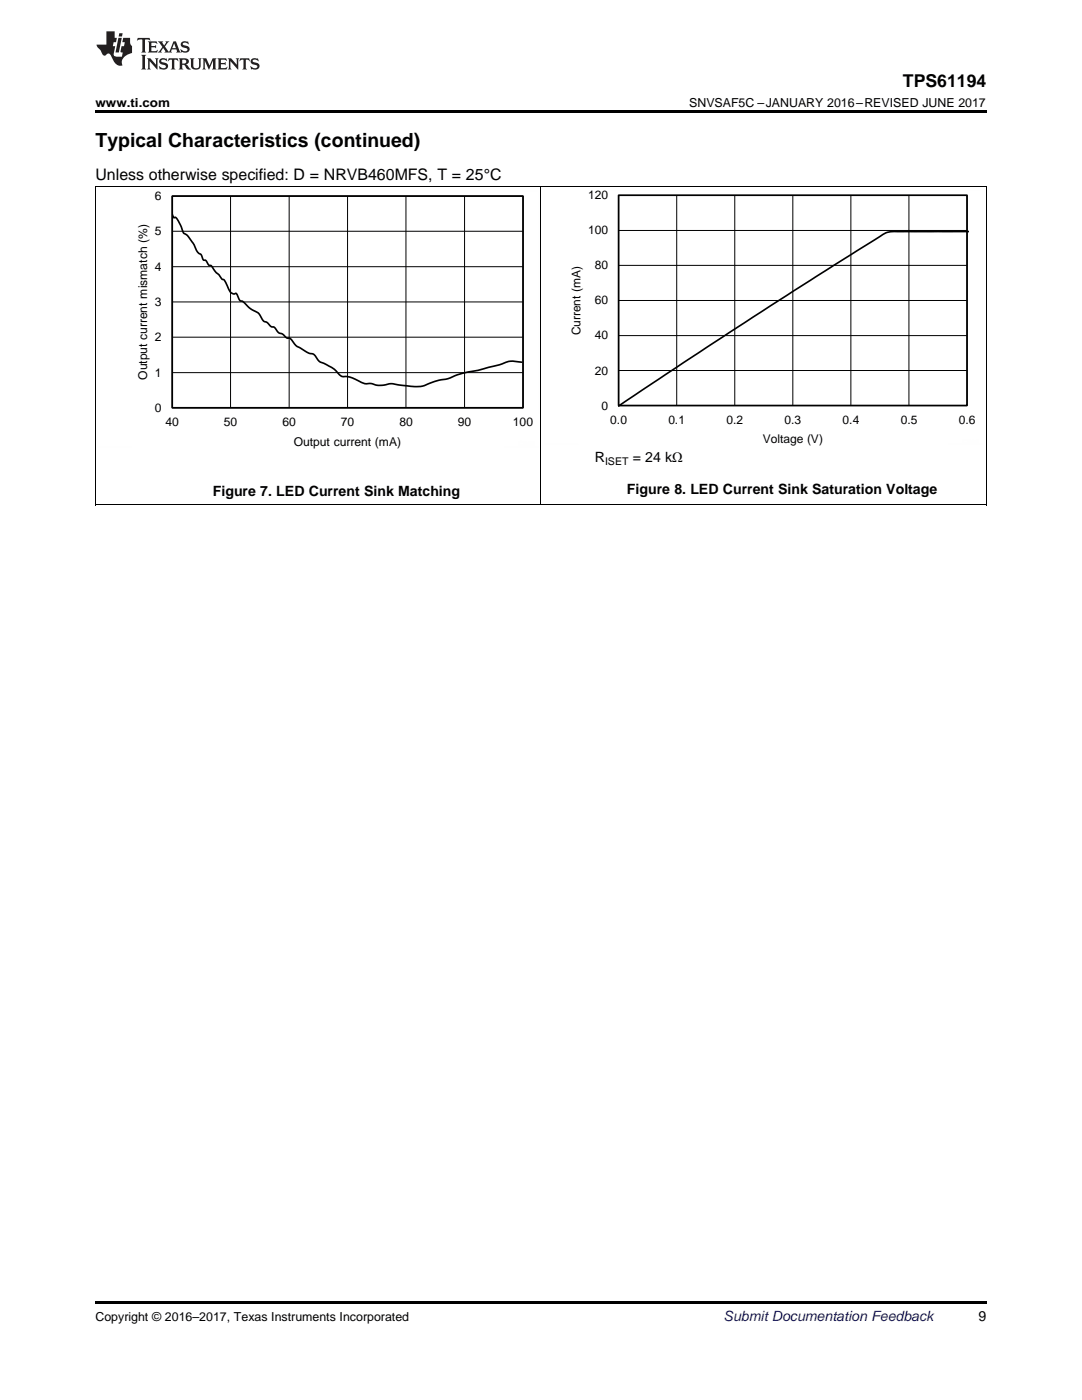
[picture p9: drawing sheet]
<svg xmlns="http://www.w3.org/2000/svg" width="216mm" height="279mm" viewBox="0 0 216 279" stroke-linecap="round" stroke-linejoin="round" font-family="sans-serif">
<path d="M19 22h177.8v.5h-177.8zM19 100.8h.2zM196.7 100.8h.1zM19 259.7h177.8v.5h-177.8z" fill="#000"/>
<g fill="none" stroke="#000" stroke-width=".2">
<path d="M19 37.2h177.8M19.1 37.2v63.6M34.4 39.1h70v42.3h-70zM46 39.1v42.3M57.7 39.1v42.3M69.4 39.1v42.3M81 39.1v42.3M92.7 39.1v42.3M107.9 37.2v63.6M123.4 39h69.5v42h-69.5zM135 39v42M146.6 39v42"/>
<path d="M158.2 39v42M169.8 39v42M181.4 39v42M196.8 37.2v63.6M34.4 53.2h70M34.4 46.2h70M123.4 60h69.5M123.4 53h69.5M123.4 46h69.5M34.4 74.4h70M34.4 67.3h70M34.4 60.3h70"/>
<path d="M123.4 73.9h69.5M123.4 67h69.5M19 100.8h177.8"/>
</g>
<path d="M34.4 39.1h70v42.3h-70zM123.4 39h69.6v41.9h-69.6zM34.3 42.5l.4 .9a.89 .89 0 0 1 1 .9l.6 1.3a1.57 1.57 0 0 0 1.1 1.4l1.3 1.9a2.7 2.7 0 0 0 1.4 1.9l.5 1.1h.1a1.25 1.25 0 0 1 1 1l.1 .1a1.26 1.26 0 0 1 1 1l1.6 1.8a1.68 1.68 0 0 1 .9 1.2l.3 .7a1.2 1.2 0 0 0 1.6 .9l.3 .7a.92 .92 0 0 0 .9 .9l1.9 1.6a2.99 2.99 0 0 1 2 1.9l.2 .3 .8 .4 .4 .4a1.15 1.15 0 0 0 1.1 .5l.4 .6a1.39 1.39 0 0 0 1.2 .8l.4 .4a.79 .79 0 0 0 .9 .4l.5 .4a5.9 5.9 0 0 0 2.6 2.1l1.1 .6a1.2 1.2 0 0 1 1.3 .8 3.6 3.6 0 0 0 2 1.4l.2 .1a5.6 5.6 0 0 1 2.4 2 1.47 1.47 0 0 0 1.4 .2l1.7 .6a4.1 4.1 0 0 0 3.1 .8 5.7 5.7 0 0 0 4 .1 27.2 27.2 0 0 0 6.3 .5l3.3-1.2a8.5 8.5 0 0 0 3.6-1.1l8-1.9a7.4 7.4 0 0 1 3.9-.7l1 .1M193.3 46.2h-13.4a6 6 0 0 0-4.9 1.4l-24.9 15.8-26.7 17.6" fill="none" stroke="#000" stroke-width=".33"/>
<path d="M19.4 38.1v51.2M32.9 38.1h74.6M107.5 38.1v44.4M108.6 38v50.8M122 38h74.1M196.1 38v44.1M19.4 89.2h6.9M100.7 89.2h6.8M108.6 88.7h6.8M189.3 88.7h6.8" fill="none" stroke="#fefefe" stroke-width=".2" stroke-dasharray=".4 .1" stroke-linecap="butt"/>
<g fill="#231f20">
<path d="M27.5 7.6l-.1 .5 .4-.2h.6v.1v2.1l-.2 .4h1l-.3-.4v-2.1l.1-.1h.5l.5 .2-.2-.5zM29.5 8.3l.2 .3v1.5l-.2 .4h1.8l.2-.6a1.04 1.04 0 0 1-1.3 .2v-.7h.6l.3 .2v-.6l-.3 .2h-.6v-.6l.8-.1 .4 .3-.2-.5zM31.5 8.3l.9 1.1-.9 1.1h.8l-.2-.2 .5-.7 .4 .7-.2 .2h1.5l-.1-.2 .1-.4h.9l.1 .4-.2 .2h1l-.3-.3-.7-1.9h-.5l-.9 2-.8-1 .9-1h-.8l.1 .3-.3 .5-.4-.6 .2-.2zM34.7 8.6l.4 1h-.7zM36.3 8.4a.63 .63 0 0 0-.2 .7 .63 .63 0 0 0 .6 .4l.6 .2 .1 .2a.75 .75 0 0 1-.7 .4 .75 .75 0 0 1-.6-.5l.1 .7 .1-.1a1.11 1.11 0 0 0 1.5-.6 1.13 1.13 0 0 0-1.2-.8l-.1-.4a1.04 1.04 0 0 1 1.2 .2l-.2-.5-.1 .1-.5-.2zM28.2 10.9l.2 .4v2.2l-.2 .4h1l-.3-.4v-2.2l.3-.4zM29.3 11.6l.3 .4v1.5l-.3 .4h.8l-.2-.4v-1.3l1.5 1.7v-1.9l.2-.4h-.7l.2 .4v.9l-1.1-1.3zM32 11.8a.62 .62 0 0 0-.2 .7 .62 .62 0 0 0 .6 .4l.6 .1 .1 .3a.76 .76 0 0 1-.7 .3 .76 .76 0 0 1-.6-.4l.1 .7 .1-.1a1.11 1.11 0 0 0 1.5-.6 1.13 1.13 0 0 0-1.2-.8l-.1-.4a1.04 1.04 0 0 1 1.2 .2l-.2-.6-.1 .1-.5-.1zM33.7 11.6l-.2 .6a.61 .61 0 0 1 .8-.3v1.6l-.2 .4h.9l-.2-.4v-1.6a.63 .63 0 0 1 .8 .3l-.2-.6zM35.6 11.6l.3 .4v1.5l-.3 .4h1l-.2-.2v-.8l.5 .2a.76 .76 0 0 0 1.2 .7l-1-1a.58 .58 0 0 0 .6-.5 .58 .58 0 0 0-.5-.6zM36.4 11.9h.1a.45 .45 0 0 1 .5 .1 .45 .45 0 0 1 .1 .5l-.7 .2zM37.9 11.6l.2 .2a2.17 2.17 0 0 0 .3 1.9 .99 .99 0 0 0 1.6-.6v-1.1l.2-.4h-.7l.2 .2a1.92 1.92 0 0 1-.2 1.8 .6 .6 0 0 1-.9-.5v-1.1l.2-.4zM40.4 11.6l.2 .4v1.5l-.2 .4h.7l-.2-.4v-1.4l.8 1.8 .8-1.8v1.4l-.2 .4h.9l-.2-.4v-1.5l.2-.4h-.8l-.6 1.5-.6-1.5zM43.4 11.6l.2 .4v1.5l-.2 .4h1.8l.2-.6a1.04 1.04 0 0 1-1.3 .1v-.6h.5l.4 .2v-.6l-.4 .2h-.5v-.7h.8l.3 .3-.1-.6zM45.5 11.6l.2 .4v1.5l-.2 .4h.7l-.2-.4v-1.3l1.5 1.7v-1.9l.2-.4h-.7l.2 .4v.9l-1.1-1.3zM47.9 11.6l-.1 .6a.61 .61 0 0 1 .8-.3v1.6l-.3 .4h1l-.3-.4 .1-1.6a.63 .63 0 0 1 .7 .3l-.1-.6zM50.2 11.8a.62 .62 0 0 0-.2 .7 .62 .62 0 0 0 .6 .4l.6 .1 .2 .3a.76 .76 0 0 1-.8 .3 .76 .76 0 0 1-.6-.4l.1 .7 .2-.1a1.11 1.11 0 0 0 1.5-.6 1.13 1.13 0 0 0-1.3-.8l-.1-.4a1.04 1.04 0 0 1 1.2 .2l-.1-.6-.2 .1-.5-.1z"/>
<path d="M21.2 6.3v2.6h-1.9l.1 .4 .7 .9a.91 .91 0 0 0 1 .8 .56 .56 0 0 1 .5-.3 .56 .56 0 0 1 .5 .3l.4 .8a1.53 1.53 0 0 0 1.9 1.2 1.54 1.54 0 0 1 1-2.1l.9-.3v-1.4a1.52 1.52 0 0 1-.3-1.6h-1.4l-.2 .8h.5l-.2 .8h-.4l-.2 1v.2l.4 .1-.2 .8a1.93 1.93 0 0 1-1.6-.3l.3-1.8h-.5l.2-.8h.4l.2-.8h-.4v-1.3zM23.6 7.6l-.6 2.9h.7l.6-2.9zM23.8 6.6l-.1 .7h.6l.2-.7z"/>
</g>
<text font-size="3.9" x="19" y="29.3">Typical Characteristics (continued)</text>
<text font-size="3.5" x="180.2" y="17.3">TPS61194</text>
<text font-size="3.2" x="19" y="36">Unless otherwise specified: D = NRVB460MFS, T = 25°C</text>
<g font-size="2.8">
<text x="118.7" y="92.2">R</text>
<text x="126.3" y="92.2">= 24 kΩ</text>
<text x="42.5" y="99.1">Figure 7. LED Current Sink Matching</text>
<text x="125.1" y="98.5">Figure 8. LED Current Sink Saturation Voltage</text>
<text x="195.3" y="263.6">9</text>
</g>
<text font-size="2.8" fill="#0000c8" x="144.4" y="263.6">Submit Documentation Feedback</text>
<g font-size="2.5">
<text x="19" y="21.4">www.ti.com</text>
<text x="137.5" y="21.4">SNVSAF5C –JANUARY 2016–REVISED JUNE 2017</text>
<text x="19" y="263.6">Copyright © 2016–2017, Texas Instruments Incorporated</text>
</g>
<g font-size="2.4">
<text x="30.9" y="39.9">6</text>
<text x="117.4" y="39.8">120</text>
<text x="30.9" y="47">5</text>
<text x="117.4" y="46.8">100</text>
<text x="118.7" y="53.8">80</text>
<text x="30.9" y="54">4</text>
<text x="30.9" y="61">3</text>
<text x="118.7" y="60.8">60</text>
<text x="30.9" y="68.1">2</text>
<text x="115.8" y="66.9" transform="rotate(-90 115.8 66.9)">Current (mA)</text>
<text x="118.7" y="67.7">40</text>
<text x="29.4" y="75.8" transform="rotate(-90 29.4 75.8)">Output current mismatch (%)</text>
<text x="30.9" y="75.1">1</text>
<text x="118.7" y="74.7">20</text>
<text x="30.9" y="82.2">0</text>
<text x="120" y="81.7">0</text>
<text x="33" y="85.1">40</text>
<text x="44.7" y="85.1">50</text>
<text x="56.4" y="85.1">60</text>
<text x="58.6" y="88.9">Output current (mA)</text>
<text x="68" y="85.1">70</text>
<text x="79.7" y="85.1">80</text>
<text x="91.4" y="85.1">90</text>
<text x="102.4" y="85.1">100</text>
<text x="121.8" y="84.6">0.0</text>
<text x="133.4" y="84.6">0.1</text>
<text x="145" y="84.6">0.2</text>
<text x="152.2" y="88.4">Voltage (V)</text>
<text x="156.5" y="84.6">0.3</text>
<text x="168.1" y="84.6">0.4</text>
<text x="179.7" y="84.6">0.5</text>
<text x="191.3" y="84.6">0.6</text>
</g>
<text font-size="2.1" x="120.7" y="92.7">ISET</text>
</svg>
